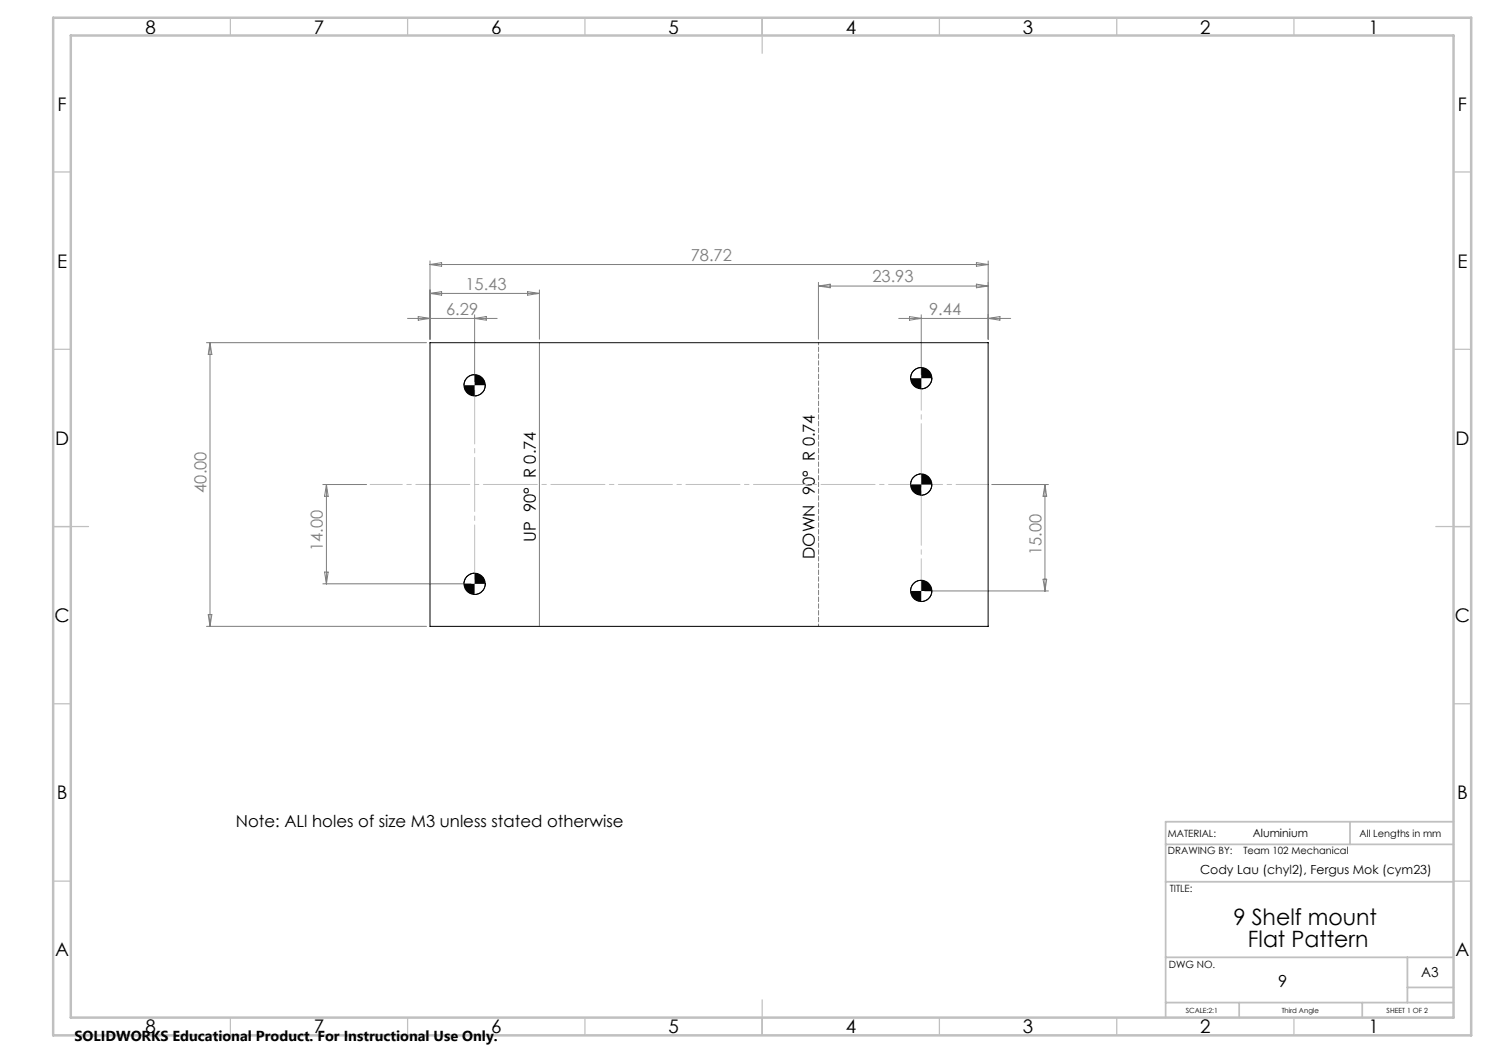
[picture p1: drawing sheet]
<svg xmlns="http://www.w3.org/2000/svg" width="420mm" height="297mm" viewBox="0 0 420 297" stroke-linecap="round" stroke-linejoin="round" font-family="sans-serif">
<g fill="none" stroke="#000" stroke-width=".28">
<path d="M121.3 96.7h157.4v80h-157.4zM133.9 105.7a3 3 0 0 0-3 3M136.9 108.7a3 3 0 0 1-3 3M259.9 103.7a2.95 2.95 0 0 0-3 3M262.9 106.7a3.1 3.1 0 0 1-3 3M259.9 133.7a3 3 0 0 0-3 3M262.9 136.7a3 3 0 0 1-3 3M133.9 161.7a2.95 2.95 0 0 0-3 3M136.9 164.7a3.1 3.1 0 0 1-3 3M259.9 163.7a2.95 2.95 0 0 0-3 3M262.9 166.7a3.1 3.1 0 0 1-3 3"/>
<circle cx="133.9" cy="108.7" r="3"/>
<circle cx="259.8" cy="106.7" r="3"/>
<circle cx="259.9" cy="136.7" r="3"/>
<circle cx="133.9" cy="164.7" r="3"/>
<circle cx="259.8" cy="166.7" r="3"/>
</g>
<g fill="none" stroke="#808080" stroke-width=".28">
<path d="M121.3 73.6v22.1M121.3 74.6h157.4M121.3 74.6l3.3-.5v1zM230.9 79.7v16M275.4 74.1l3.3 .5-3.3 .5zM278.7 73.6v22.1M58.2 96.7h62.1M59.2 96.7v80M59.2 96.7l.6 3.3h-1.1zM114.9 89.8h25.3M118 89.3l3.3 .5-3.3 .5zM121.3 82.8l3.3-.5v1z"/>
<path d="M121.3 82.8h30.9M133.9 88.8v18.9M133.9 89.8l3.3-.5v1zM148.8 82.3l3.4 .5-3.4 .5zM152.2 81.8v13.9M152.2 96.7v80M230.9 80.7h47.8M230.9 80.7l3.3-.6v1.1zM253.5 89.8h31.6M256.5 89.3l3.4 .5-3.4 .5zM259.9 88.8v16.9M275.4 80.1l3.3 .6-3.3 .5z"/>
<path d="M278.7 89.8l3.3-.5v1zM91.1 136.7h12.3M92.1 136.7v28M92.1 136.7l.5 3.3h-1.1zM279.7 136.7h16M294.7 136.7l.5 3.3h-1zM294.7 136.7v30M58.2 176.7h62.1M58.7 173.4h1.1l-.6 3.3zM91.1 164.7h41.8M91.5 161.4h1.1l-.5 3.3zM260.8 166.7h34.9"/>
<path d="M294.2 163.4h1l-.5 3.3z"/>
</g>
<path d="M230.9 96.7v80" fill="none" stroke="#808080" stroke-width=".28" stroke-dasharray="1.3 .6" stroke-dashoffset=".6"/>
<path d="M133.9 108.7v56" fill="none" stroke="#c0c0c0" stroke-width=".28" stroke-dasharray="15.2 1.3 1.3 1.3" stroke-dashoffset="-1.3"/>
<path d="M259.9 106.7v60M278.7 136.7h-174.3" fill="none" stroke="#c0c0c0" stroke-width=".28" stroke-dasharray="15.2 1.3 1.3 1.3" stroke-dashoffset="6.2"/>
<g fill="none" stroke="#c0c0c0" stroke-width=".35">
<path d="M65 5v5M115 5v5M165 5v5M215 5v10M265 5v5M315 5v5M365 5v5M15 48.5h5M410 48.5h5M15 98.5h5M410 98.5h5M15 148.5h10"/>
<path d="M405 148.5h10M15 198.5h5M410 198.5h5M15 248.5h5M410 248.5h5M65 287v5M115 287v5M165 287v5M215 282v10M265 287v5M315 287v5M365 287v5"/>
</g>
<path d="M328.8 238.2h81.2M380.8 231.8v6.4M410 231.8h-81.2v55.2M328.8 248.7h81.2M328.8 270h81.2M397 270v12.8M397 278.5h13M328.8 282.8h81.2M349.5 282.8v4.2M384.2 282.8v4.2" fill="none" stroke="#c0c0c0" stroke-width=".5"/>
<path d="M15 5h400v287h-400zM20 10h390v277h-390z" fill="none" stroke="#c0c0c0" stroke-width=".7"/>
<path d="M256.9 136.7a2.95 2.95 0 0 0 3 3v-3zM259.9 133.7v3h3a3.1 3.1 0 0 0-3-3zM256.9 166.7a3 3 0 0 0 3 3v-3zM259.9 163.7v3h3a3 3 0 0 0-3-3zM256.9 106.7a3 3 0 0 0 3 3v-3zM259.9 103.7v3h3a3 3 0 0 0-3-3zM130.9 164.7a3 3 0 0 0 3 3v-3zM133.9 161.7v3h3a3 3 0 0 0-3-3zM130.9 108.7a2.95 2.95 0 0 0 3 3v-3zM133.9 105.7v3h3a3.1 3.1 0 0 0-3-3z" fill="#000"/>
<g font-size="6.3">
<text x="347.9" y="260.9">9 Shelf mount</text>
<text x="352" y="267.2">Flat Pattern</text>
</g>
<g font-size="5.3">
<text x="41" y="9.5">8</text>
<text x="88.5" y="9.5">7</text>
<text x="138.5" y="9.5">6</text>
<text x="188.5" y="9.5">5</text>
<text x="238.5" y="9.5">4</text>
<text x="288.5" y="9.5">3</text>
<text x="338.5" y="9.5">2</text>
<text x="386" y="9.5">1</text>
<text x="16.2" y="31.3">F</text>
<text x="411.2" y="31.3">F</text>
<text x="16.1" y="75.5">E</text>
<text x="411.1" y="75.5">E</text>
<text x="15.5" y="125.5">D</text>
<text x="410.5" y="125.5">D</text>
<text x="15.4" y="175.5">C</text>
<text x="410.4" y="175.5">C</text>
<text x="16" y="225.5">B</text>
<text x="411" y="225.5">B</text>
<text x="15.5" y="269.8">A</text>
<text x="410.5" y="269.8">A</text>
<text x="41" y="291.5">8</text>
<text x="88.5" y="291.5">7</text>
<text x="138.5" y="291.5">6</text>
<text x="188.5" y="291.5">5</text>
<text x="238.5" y="291.5">4</text>
<text x="288.5" y="291.5">3</text>
<text x="338.5" y="291.5">2</text>
<text x="386" y="291.5">1</text>
</g>
<g font-size="4.7" fill="#808080">
<text x="194.8" y="73.6">78.72</text>
<text x="131.3" y="81.7">15.43</text>
<text x="246.1" y="79.6">23.93</text>
<text x="125.8" y="88.8">6.29</text>
<text x="262.1" y="88.8">9.44</text>
<text x="58.2" y="139" transform="rotate(-90 58.2 139)">40.00</text>
<text x="91.1" y="155.5" transform="rotate(-90 91.1 155.5)">14.00</text>
<text x="293.7" y="156.6" transform="rotate(-90 293.7 156.6)">15.00</text>
</g>
<g font-size="4.7">
<text x="151.1" y="152.9" transform="rotate(-90 151.1 152.9)">UP 90° R 0.74</text>
<text x="229.8" y="157.7" transform="rotate(-90 229.8 157.7)">DOWN 90° R 0.74</text>
<text x="66.5" y="233.1">Note: ALl holes of size M3 unless stated otherwise</text>
<text x="360.5" y="278.4">9</text>
</g>
<text font-size="4.1" x="21" y="293.7">SOLIDWORKS Educational Product. For Instructional Use Only.</text>
<text font-size="3.9" x="400.9" y="275.5">A3</text>
<text font-size="3.5" x="338.5" y="246.5">Cody Lau (chyl2), Fergus Mok (cym23)</text>
<text font-size="3.2" x="353.4" y="236.2">Aluminium</text>
<g font-size="2.8">
<text x="329.4" y="236.2">MATERIAL:</text>
<text x="383.5" y="236.2">All Lengths in mm</text>
<text x="329.4" y="241">DRAWING BY:</text>
<text x="350.7" y="241">Team 102 Mechanical</text>
<text x="329.9" y="251.7">TITLE:</text>
<text x="329.7" y="272.9">DWG NO.</text>
</g>
<g font-size="2">
<text x="334.5" y="285.6">SCALE:2:1</text>
<text x="361.5" y="285.6">Third Angle</text>
<text x="391.1" y="285.6">SHEET 1 OF 2</text>
</g>
</svg>
